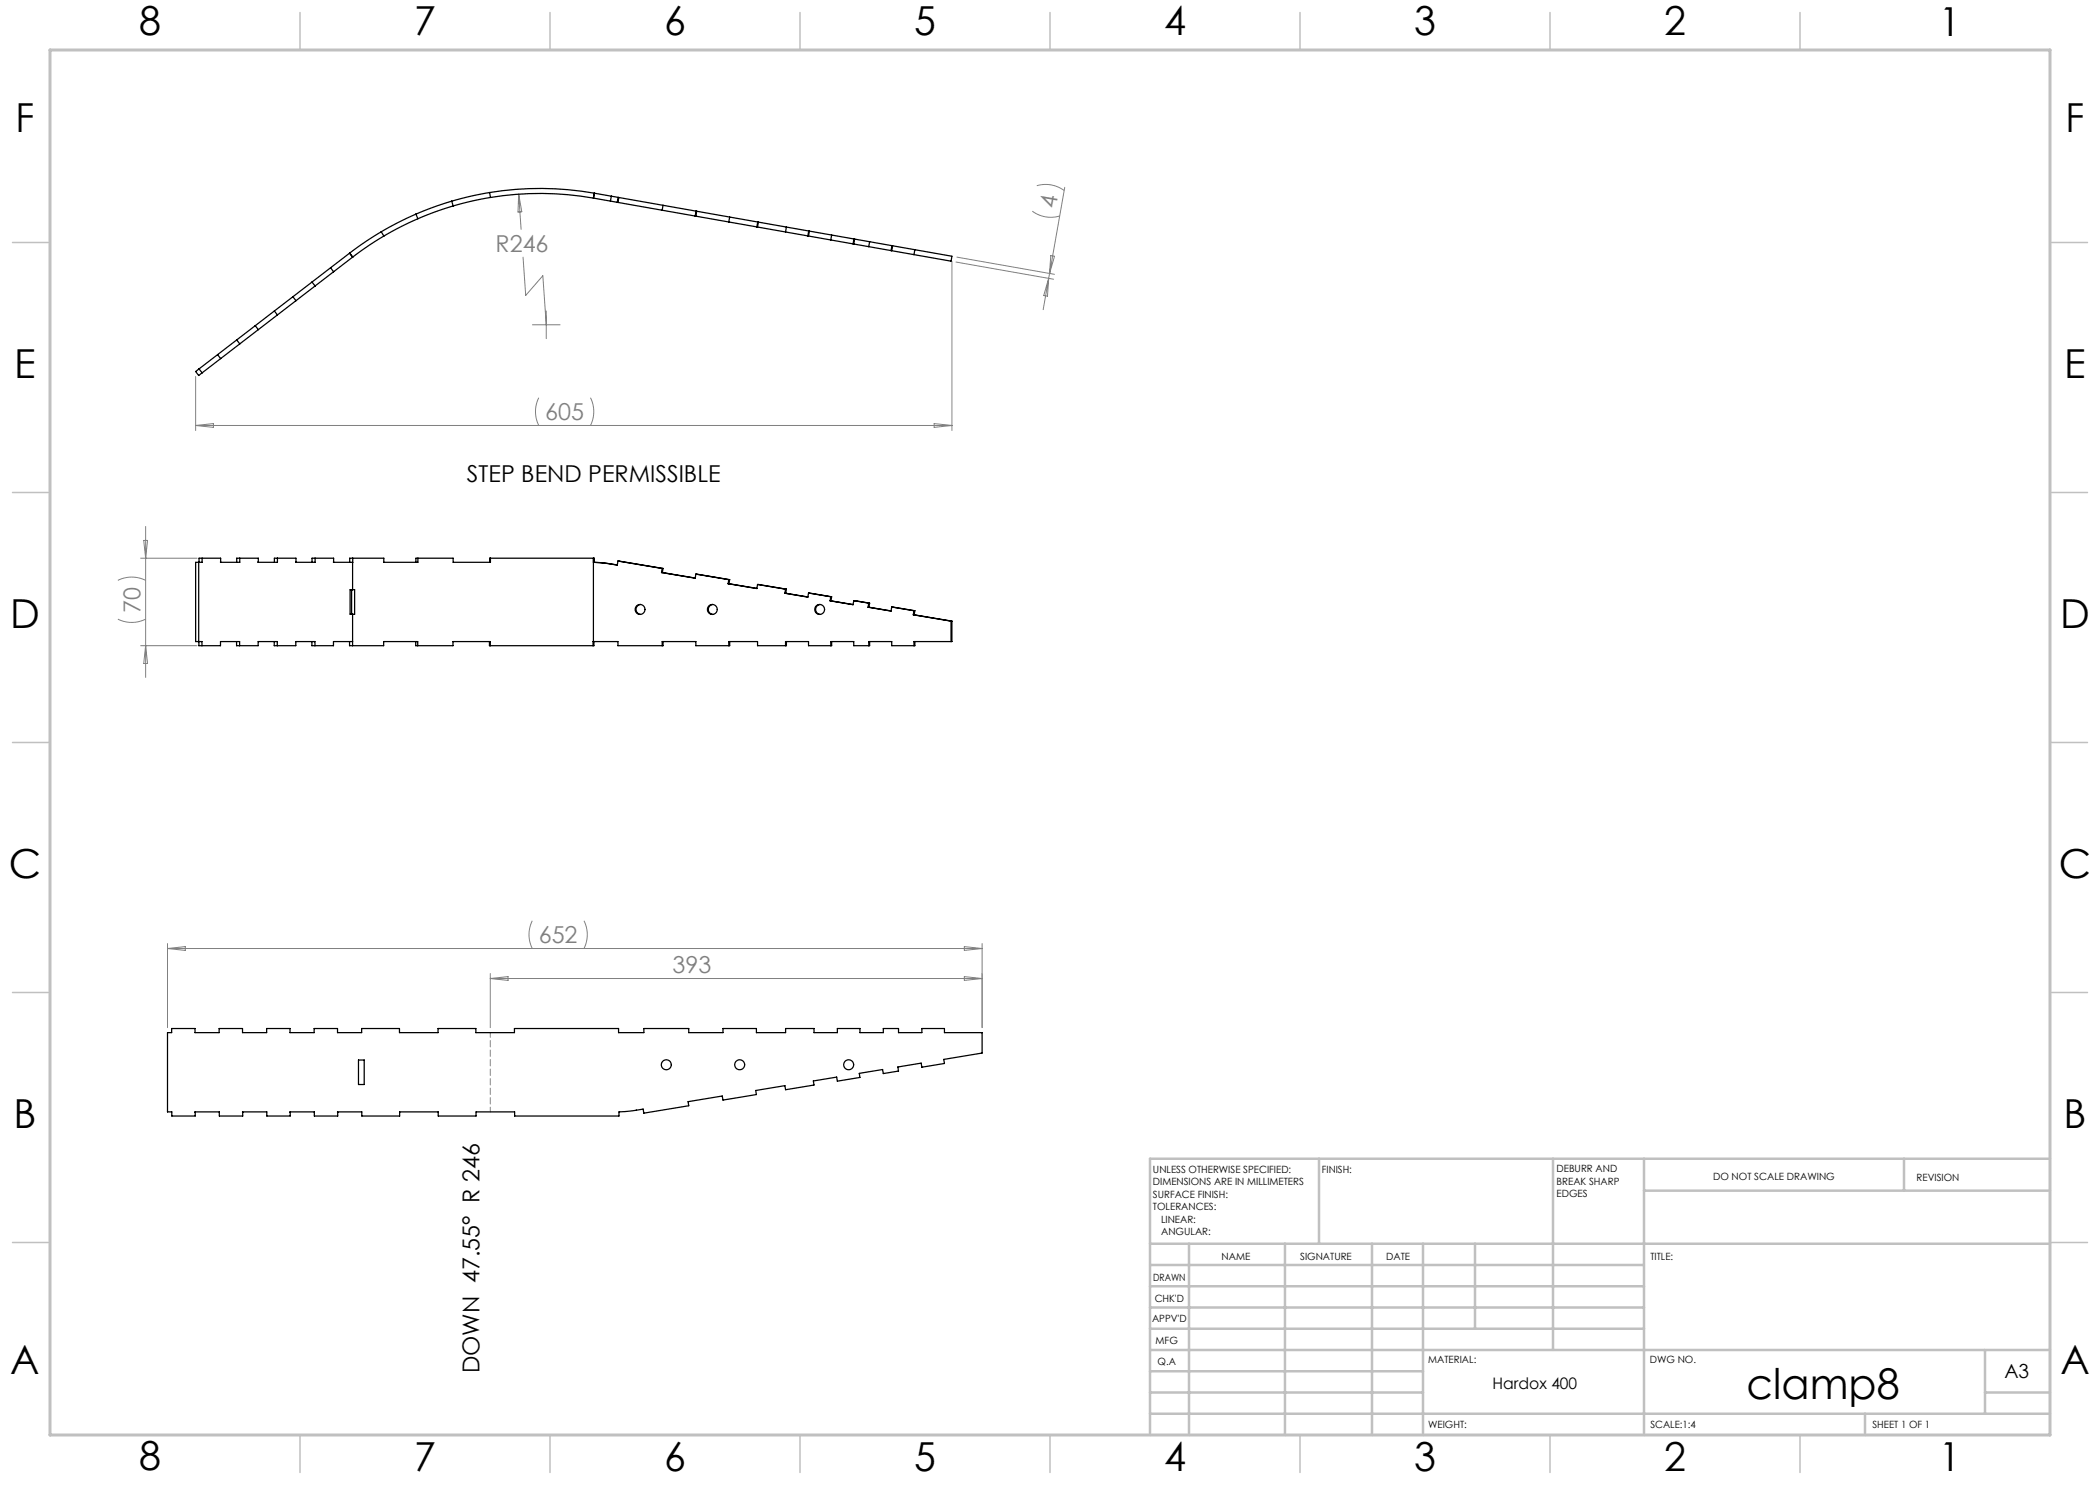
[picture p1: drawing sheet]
<svg xmlns="http://www.w3.org/2000/svg" width="420mm" height="297mm" viewBox="0 0 420 297" stroke-linecap="round" stroke-linejoin="round" font-family="sans-serif">
<g fill="none" stroke="#808080" stroke-width=".2">
<path d="M103.7 38.8l.5 7.1M103.7 38.8l.7 3.6h-.8zM207.4 37.1a6.2 6.2 0 0 1 5.4 1M212.9 37.5l-4.3 24.4M104.6 51.4l.5 7.7 3.5-4 .7 9.9M190.4 52.2v33.9M191.2 52.4l19.5 3.5M191.4 51.4l19.5 3.5M206.5 42.2a6.2 6.2 0 0 0 5.4 1M209.7 55.7l-.2 3.5-.8-.1zM210.2 51.1l.7 .2-1 3.4zM39.1 75.3v10.8"/>
<path d="M106.5 65h5.5M107.8 79.5a6.2 6.2 0 0 0 0 5.6M109.3 62.2v5.5M118.1 79.5a6.2 6.2 0 0 1 0 5.6M39.1 85.1h151.3M39.1 85.1l3.6-.4v.8zM186.8 84.7l3.6 .4-3.6 .4zM23.6 116.1a6.2 6.2 0 0 1 5.5 0M28.1 111.6h11.3M28.7 108.1h.8l-.4 3.5zM29.1 105.3v30.2M23.6 123.8a6.2 6.2 0 0 0 5.5 0"/>
<path d="M28.1 129.1h11.3M29.1 129.1l.4 3.6h-.8zM33.5 188.7v16.8M33.5 189.7h162.9M33.5 189.7l3.6-.4v.8zM98.1 194.7v10.8M98.1 195.7h98.3M98.1 195.7l3.5-.4v.8zM106.5 184.1a6.2 6.2 0 0 0 0 5.6M116.8 184.1a6.2 6.2 0 0 1 0 5.6M192.9 189.3l3.5 .4-3.5 .4zM192.9 195.3l3.5 .4-3.5 .4z"/>
<path d="M196.4 188.7v16.8"/>
</g>
<path d="M98.1 222.4v-15.9" fill="none" stroke="#808080" stroke-width=".2" stroke-dasharray="1.3 .6" stroke-dashoffset=".3"/>
<path d="M410 231.8v55.2h-187.2" fill="none" stroke="#c0c0c0" stroke-width=".2"/>
<g fill="none" stroke="#c0c0c0" stroke-width=".5">
<path d="M263.8 231.8v17M310.6 231.8v38.2M328.8 231.8v55.2M328.8 238.1h81.2M380.8 231.8v6.3M410 231.8h-180v55.2M230 248.8h180M230 257.3h98.8M230 253h98.8M237.8 248.8v38.2M257 248.8v38.2M274.4 248.8v38.2"/>
<path d="M284.6 248.8v38.2M295 248.8v17M230 265.8h98.8M230 261.5h98.8M230 278.5h54.6M230 274.3h54.6M230 270h180M397 278.5h13M397 270v12.8M230 282.8h180M373 282.8v4.2"/>
</g>
<g fill="none" stroke="#c0c0c0" stroke-width=".3">
<path d="M60 2.5v7.5M110 2.5v7.5M160 2.5v7.5M210 2.5v7.5M260 2.5v7.5M310 2.5v7.5M360 2.5v7.5M2.5 48.5h7.5M410 48.5h7.5M2.5 98.5h7.5M410 98.5h7.5M2.5 148.5h7.5"/>
<path d="M410 148.5h7.5M2.5 198.5h7.5M410 198.5h7.5M2.5 248.5h7.5M410 248.5h7.5M60 287v7.5M110 287v7.5M160 287v7.5M210 287v7.5M260 287v7.5M310 287v7.5M360 287v7.5"/>
</g>
<path d="M10 10h400v277h-400z" fill="none" stroke="#c0c0c0" stroke-width=".6"/>
<g fill="none" stroke="#000" stroke-width=".25">
<path d="M97.9 38.5a62.5 62.5 0 0 1 21 .1M97.9 38.5l-3.8 .8-3.8 .9M97.9 38.5l.2 1M98.1 39.5a61.5 61.5 0 0 1 20.6 .1M98.1 39.5l-3.8 .7-3.7 1M118.7 39.6h.1M118.7 39.6l3.4 .6M118.9 38.6l-.2 1M118.9 38.6h.1M118.9 38.6l3.4 .6M122.3 39.2l1.3 .3M122.3 39.2l-.2 1"/>
<path d="M123.6 39.5l-.1 1M123.6 39.5h.2M123.8 39.5l-.2 1M123.8 39.5l27.7 4.9M58.6 59.3l.6 .8M62.4 56.4l.6 .8M62.4 56.4l-18.9 14.5M63 57.2l-18.9 14.5M66.1 53.6l.6 .7M69.9 50.6l-7.5 5.8M69.9 50.6l.6 .8M69.9 50.6h.1"/>
<path d="M70.5 51.4l-7.5 5.8M70.5 51.4h.1M76.3 46.4l-3.3 2-3.1 2.2M76.3 46.4l.5 .8M76.8 47.2l-3.2 2-3.1 2.2M83.2 42.8l-3.5 1.7-3.4 1.9M83.2 42.8l.4 .9M83.6 43.7l-3.5 1.7-3.3 1.8M90.3 40.2l-3.6 1.2-3.5 1.4M90.3 40.2l.3 1M90.6 41.2l-3.5 1.2-3.5 1.3M122.1 40.2l35 6.2"/>
<path d="M132.6 41.1l-.2 .9M139.2 42.2l-.2 1M139.3 42.2l-.1 1M145.9 43.4l-.1 1M151.5 44.4l-.1 1M151.5 44.4h.2M151.7 44.4l5.6 1M151.7 44.4l-.2 1M157.1 46.4l13.5 2.4M157.3 45.4l-.2 1M157.3 45.4l13.5 2.4M161.7 46.2l-.1 1"/>
<path d="M161.9 46.2l-.2 1M166.3 47l-.1 1M170.6 48.8h.1M170.7 48.8l7.5 1.3M170.8 47.8l-.2 1M170.8 47.8h.1M170.9 47.8l19.5 3.4-.2 1-11.9-2.1M170.9 47.8l-.2 1M173.9 48.3l-.2 1M178.2 50.1h.1M178.4 49.1l-.2 1M178.5 49.2l-.2 .9"/>
<path d="M183 49.9l-.2 1M39.8 73.8l.6 .8M43.5 70.9l-4.4 3.4 .6 .8 4.4-3.4M43.5 70.9l.6 .8M47.3 68l.7 .8M51.1 65.1l.6 .8M54.9 62.2l.6 .8M39.7 112.5v15.8M40.4 111.6v.9h-1.3v15.8h1.3v.8M48 111.6v.9h-3.9v-.9h-4.3v.9M51.6 112.4h.1M55.5 111.6v.9h-3.9l.1-.9h-4.4v.9"/>
<path d="M62.4 112.5v-.9h4.3v.9h3.8M63 111.6v.9h-3.8v-.9h-4.3v.9M66.7 112.4h.1M70.3 117.9v4.9M70.5 117.9h.4v4.9h-.4M70.5 112.5v5.4M70.5 117.9h-.5v4.9h.5M70.5 111.6v.9M70.5 111.6h6.3v.9h6.8v-.9M70.5 111.6h-.6v.9M83.6 111.6h7v.9h7.5v-.9M83.6 111.6h-.4v.9"/>
<path d="M98.1 111.6h20.6M98.1 111.6h-.2v.9M118.7 111.6h.2v.9M118.7 111.6v16.7M118.9 112.5h-.2l3.4 .3M118.9 112.5l3.4 .3M122.1 112.8l1.4 .2M122.1 112.8h.1M122.3 112.8l1.2 .2M122.3 112.8h-.2M122.3 112.8h.1M123.6 112.2l-.1 .8"/>
<path d="M123.6 112.2l9 1.5M123.6 112.2h.2M132.3 114.5l6.7 1.1 .2-.8M132.6 113.7h-.2l-.1 .8M132.6 113.7l-.1 .8h-.2M139.2 114.8l6.6 1.1M139.2 114.8l6.7 1.1M145.6 116.7l5.8 1 .1-.8M145.6 116.7h.2M145.8 115.9l-.2 .8M145.8 115.9h.1M145.8 116.7l5.6 1"/>
<path d="M145.9 115.9l-.1 .8M151.5 116.9l5.8 .9M151.5 116.9h.2M157 118.7l4.6 .7M157 118.7h.1M157.1 118.7l4.5 .7M157.3 117.8h-.2l-.1 .9M157.3 117.8l-.2 .9M161.7 118.6l4.5 .8M161.7 118.6l-.1 .8M161.7 118.6l4.6 .8M166.2 119.4l-.2 .8"/>
<path d="M166.2 119.4h.1M166.3 119.4l-.1 .8h-.2M39.8 128.3v.8h4.3v-.8h3.8v.8M47.3 128.3v.8h4.3v-.8h3.9v.8M54.8 128.3v.8h4.4v-.8h3.8v.8M62.4 128.3v.8h4.3v-.8h3.8M69.9 128.3v.8h.6M70.5 129.1h6.2v-.8h6.8v.8M70.5 122.8v6.3M83.1 128.3v.8h.4M83.5 129.1h7.1v-.8h7.5v.8M97.9 128.3v.8h.2"/>
<path d="M98.1 129.1h20.5M118.7 128.3l-.1 .8M118.7 128.3h4.9v.8h9v-.8M118.8 128.3v.8h-.2M128.1 120.9a1 1 0 0 0-.9 1 1 1 0 0 0 .9 1M142.6 120.9a1 1 0 0 0-.9 1 1 1 0 0 0 .9 1M145.9 128.3v.8h-6.7v-.8h-6.8v.8M157.3 128.3v.8h-5.8v-.8h-5.7v.8M164 120.9a1 1 0 0 0-.9 1 1 1 0 0 0 .9 1M166.3 128.3v.8h-4.6v-.8h-4.6v.8M170.7 120.1l3 .5M170.7 120.1l-.1 .8-4.6-.7"/>
<path d="M170.7 120.1l3.2 .5M173.6 121.4l4.6 .8M173.6 121.4h.2M173.7 120.6l-.1 .8M173.7 120.6h.2M173.8 121.4l4.4 .8M173.9 120.6l-.1 .8M173.9 128.3v.8h-3.1v-.8h-4.6v.8M178.3 121.4l-.1 .8M178.3 121.4l4.7 .7M178.3 121.4h.2M182.7 123l7.5 1.2"/>
<path d="M182.7 123h.1M182.8 123l7.6 1.2M183 122.1h-.2l-.1 .9M183 122.1l-.2 .9M183 128.3v.8h-4.7v-.8h-4.5v.8M190.2 124.2v4.1M190.2 124.2h.2M190.4 124.2v4.1h-7.6v.8M33.5 206.5h.8v-.8h4.7v.8h4.8v-.8h4.7v.8h4.8v-.8h4.7v.8h4.8v-.8h4.7v.8h4.8v-.8h7.6v.8h7.7v-.8h7.6v.8h7.7v-.8h20.8v.8h5.1v-.8h9v.8h6.8v-.8h6.7v.8h5.8v-.8h5.7v.8h4.7v-.8h4.5v.8h4.7v-.8h3v.8h4.7v-.8h4.5v.8h7.5v4.1l-7.6 1.3 .1 .8-4.5 .7-.2-.8-4.6 .8 .1 .8-3 .5-.2-.8-4.6 .8 .1 .8-4.5 .7-.2-.8-4.6 .8 .1 .8-5.7 .9-.1-.8-5.9 1 .2 .8-6.7 1.1-.1-.8-6.9 1.1 .1 .8-8.9 1.5-.2-.8-2.5 .4-2.3 .2v.8h-20.9v-.8h-7.7v.8h-7.6v-.8h-7.7v.8h-7.5v-.8h-4.9v.8h-4.6v-.8h-4.9v.8h-4.6v-.8h-4.9v.8h-4.6v-.8h-4.9v.8h-4.6v-.8h-.9zM71.7 212h1.1v4.9h-1.1zM127.2 222v.1"/>
<circle cx="128" cy="121.9" r=".99"/>
<circle cx="142.5" cy="121.9" r=".99"/>
<circle cx="163.9" cy="121.9" r=".99"/>
<circle cx="133.3" cy="213" r="1"/>
<circle cx="147.9" cy="213" r="1"/>
<circle cx="169.7" cy="213" r="1"/>
</g>
<text font-size="8.5" x="349.3" y="279.7">clamp8</text>
<g font-size="8">
<text x="27.8" y="7">8</text>
<text x="82.8" y="7.1">7</text>
<text x="132.8" y="7.1">6</text>
<text x="182.8" y="7.1">5</text>
<text x="232.8" y="7.1">4</text>
<text x="282.8" y="7.1">3</text>
<text x="332.8" y="7.1">2</text>
<text x="387.8" y="7.1">1</text>
<text x="3.1" y="26.3">F</text>
<text x="413.1" y="26.3">F</text>
<text x="2.9" y="75.6">E</text>
<text x="412.9" y="75.6">E</text>
<text x="2" y="125.6">D</text>
<text x="412" y="125.6">D</text>
<text x="1.8" y="175.6">C</text>
<text x="411.8" y="175.6">C</text>
<text x="2.7" y="225.6">B</text>
<text x="412.7" y="225.6">B</text>
<text x="2.1" y="274.9">A</text>
<text x="412.1" y="274.8">A</text>
<text x="27.8" y="294">8</text>
<text x="82.8" y="294.1">7</text>
<text x="132.8" y="294.1">6</text>
<text x="182.8" y="294.1">5</text>
<text x="232.8" y="294.1">4</text>
<text x="282.8" y="294.1">3</text>
<text x="332.8" y="294.1">2</text>
<text x="387.8" y="294.1">1</text>
</g>
<g font-size="4.7" fill="#808080">
<text x="211.2" y="41.8" transform="rotate(-80 211.2 41.8)">4</text>
<text x="99.1" y="50.4">R246</text>
<text x="109" y="84.1">605</text>
<text x="28.1" y="122.5" transform="rotate(-90 28.1 122.5)">70</text>
<text x="107.7" y="188.7">652</text>
<text x="134.5" y="194.7">393</text>
</g>
<g font-size="4.7">
<text x="93.4" y="96.4">STEP BEND PERMISSIBLE</text>
<text x="95.9" y="274.7" transform="rotate(-90 95.9 274.7)">DOWN 47.55° R 246</text>
</g>
<text font-size="3.9" x="400.9" y="275.5">A3</text>
<text font-size="3.2" x="298.5" y="277.9">Hardox 400</text>
<g font-size="2">
<text x="230.6" y="234.6">UNLESS OTHERWISE SPECIFIED:</text>
<text x="230.6" y="237.1">DIMENSIONS ARE IN MILLIMETERS</text>
<text x="230.6" y="239.6">SURFACE FINISH:</text>
<text x="264.4" y="234.6">FINISH:</text>
<text x="311.3" y="234.5">DEBURR AND</text>
<text x="311.3" y="237">BREAK SHARP</text>
<text x="311.3" y="239.5">EDGES</text>
<text x="342.6" y="236">DO NOT SCALE DRAWING</text>
<text x="383.3" y="236.2">REVISION</text>
<text x="230.6" y="242.1">TOLERANCES:</text>
<text x="232.2" y="244.6">LINEAR:</text>
<text x="232.2" y="247.1">ANGULAR:</text>
<text x="244.3" y="252">NAME</text>
<text x="260" y="251.9">SIGNATURE</text>
<text x="277.2" y="251.9">DATE</text>
<text x="330.1" y="251.9">TITLE:</text>
<text x="230.6" y="256.1">DRAWN</text>
<text x="230.9" y="260.3">CHK'D</text>
<text x="230.4" y="264.4">APPV'D</text>
<text x="231.1" y="268.8">MFG</text>
<text x="231.5" y="273">Q.A</text>
<text x="285.6" y="272.5">MATERIAL:</text>
<text x="330" y="272.5">DWG NO.</text>
<text x="285.6" y="285.5">WEIGHT:</text>
<text x="330.1" y="285.6">SCALE:1:4</text>
<text x="374.5" y="285.6">SHEET 1 OF 1</text>
</g>
</svg>
